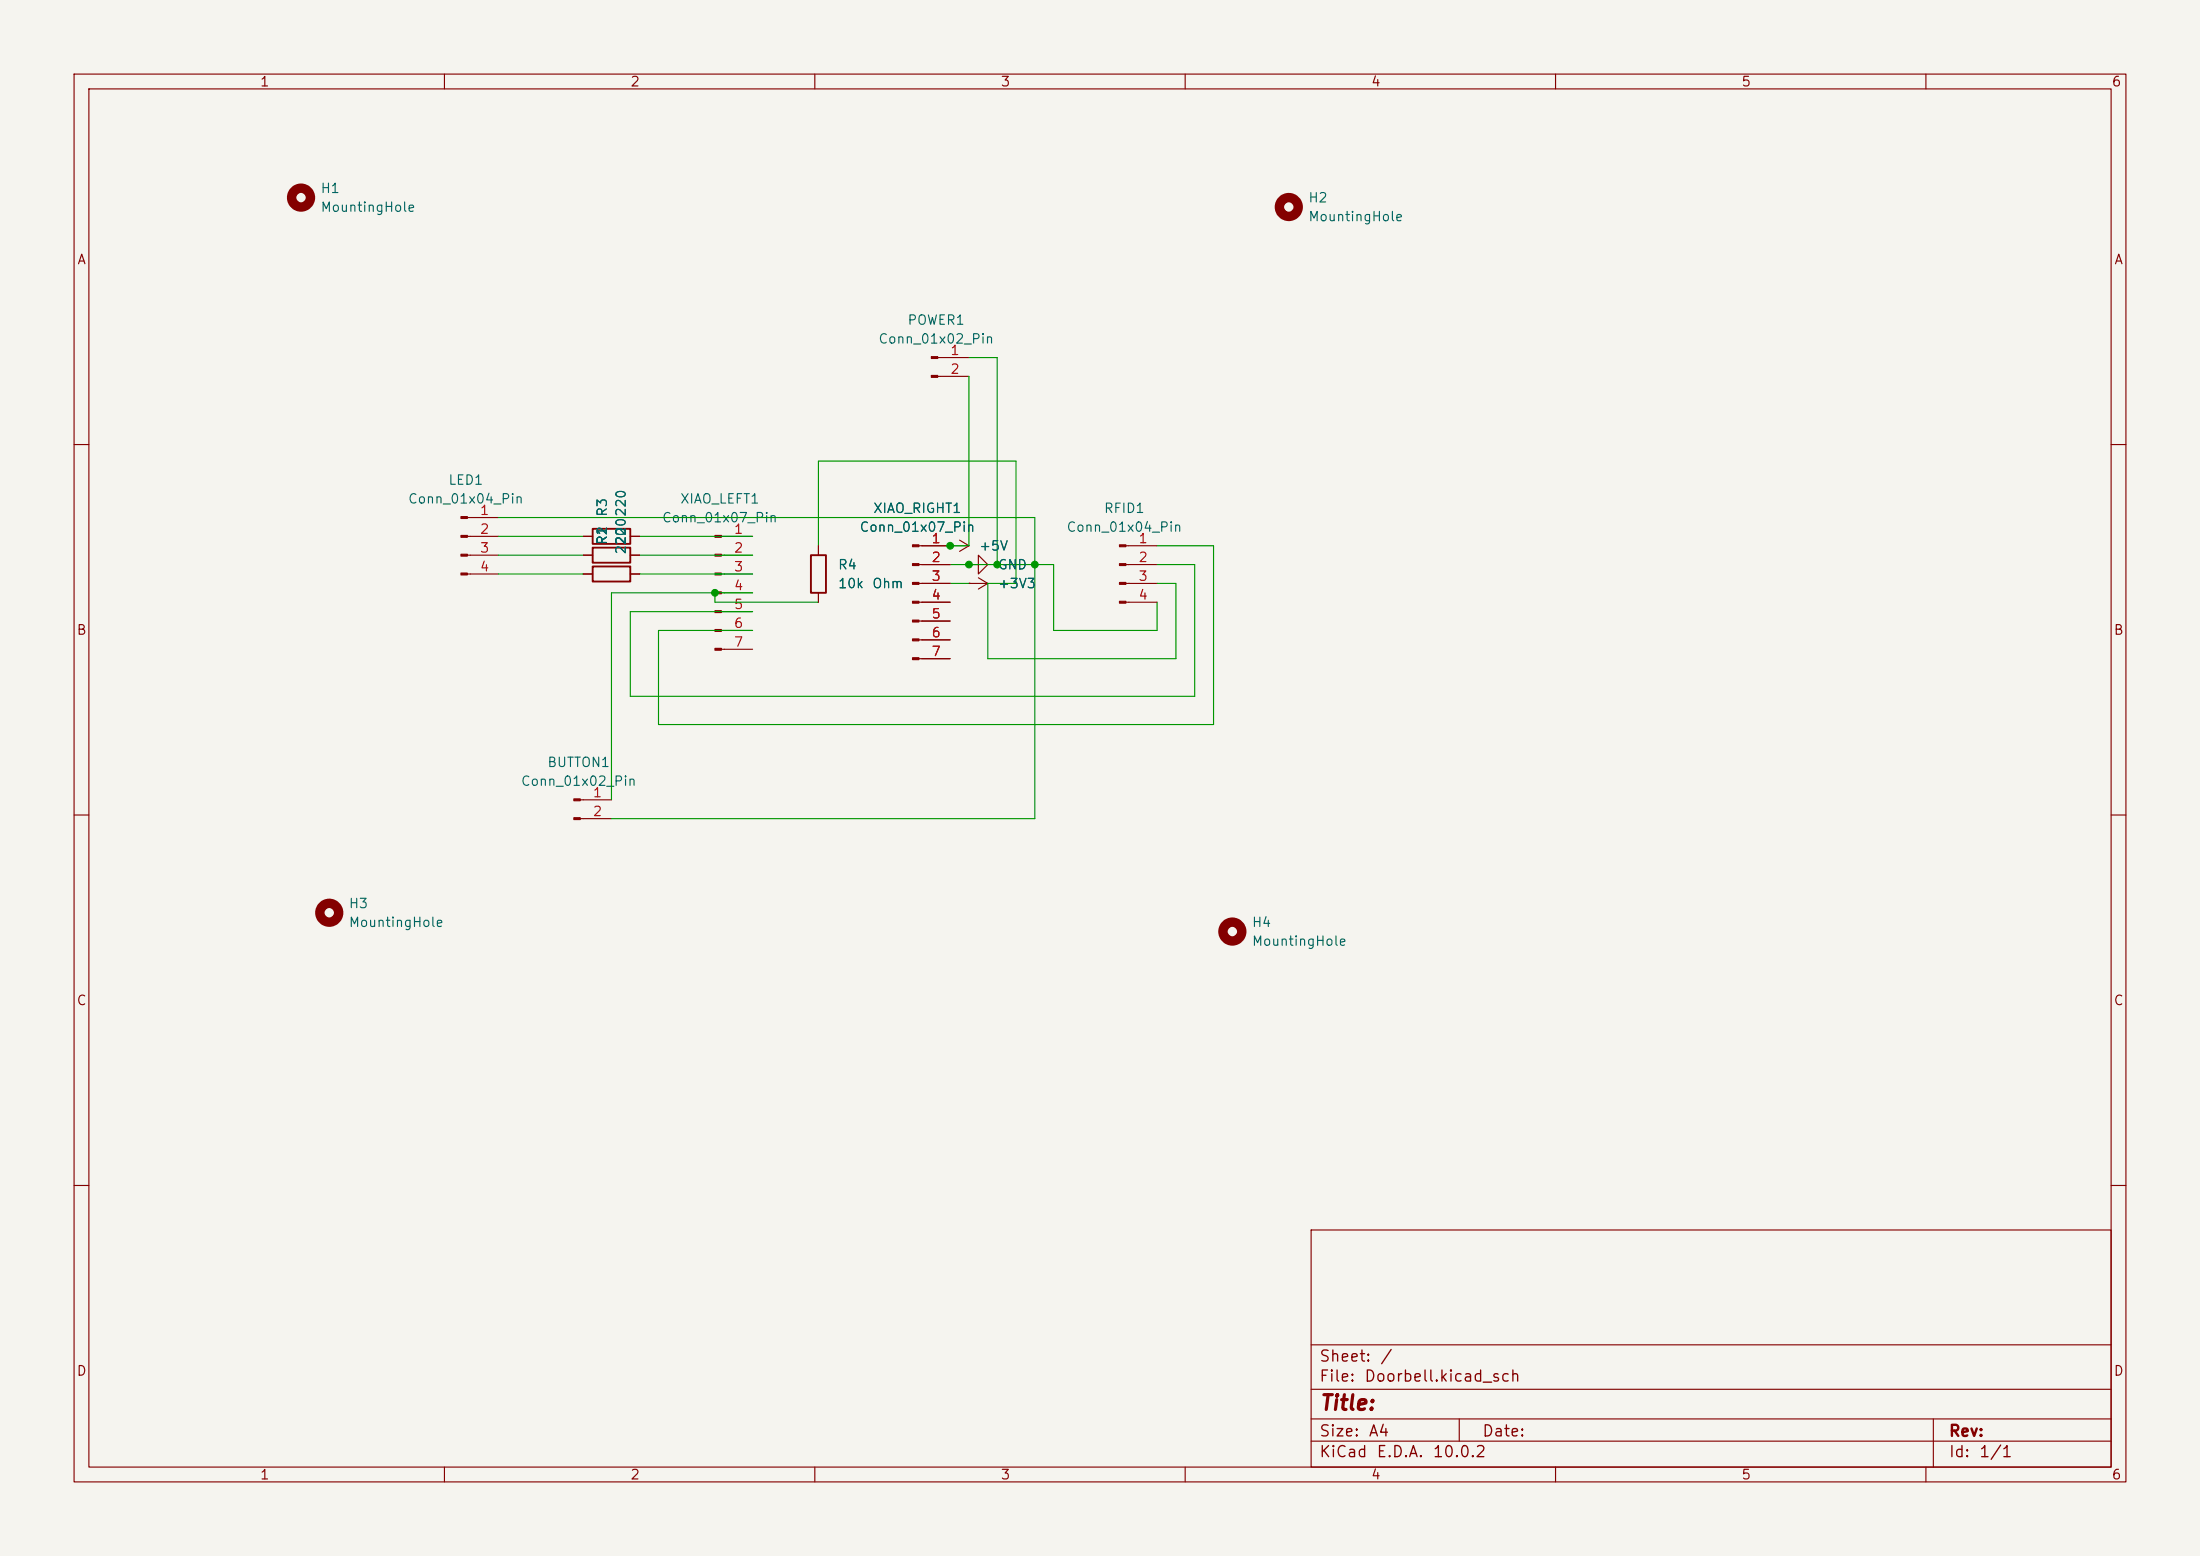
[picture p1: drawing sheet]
(kicad_sch
 (version 20260306)
 (generator "eeschema")
 (generator_version "10.0")
 (paper "A4")
 (lib_symbols
  (symbol "Connector:Conn_01x02_Pin"
   (pin_names
    (offset 1.016) (hide yes)) (exclude_from_sim no) (in_bom yes) (on_board yes)
   (in_pos_files yes)
   (duplicate_pin_numbers_are_jumpers no)
   (property "Reference" "J" (at 0 2.54 0) (show_name no) (do_not_autoplace no) (effects (font (size 1.27 1.27))))
   (property "Value" "Conn_01x02_Pin" (at 0 -5.08 0) (show_name no) (do_not_autoplace no) (effects (font (size 1.27 1.27))))
   (property "Footprint" "" (at 0 0 0) (show_name no) (do_not_autoplace no) (hide yes) (effects (font (size 1.27 1.27))))
   (property "Datasheet" "" (at 0 0 0) (show_name no) (do_not_autoplace no) (hide yes) (effects (font (size 1.27 1.27))))
   (property "Description" "Generic connector, single row, 01x02, script generated" (at 0 0 0) (show_name no) (do_not_autoplace no) (hide yes) (effects (font (size 1.27 1.27))))
   (property "ki_locked" "" (at 0 0 0) (show_name no) (do_not_autoplace no) (effects (font (size 1.27 1.27))))
   (symbol "Conn_01x02_Pin_1_1"
    (rectangle (start 0.8636 0.127) (end 0 -0.127) (stroke (width 0.1524) (type default)) (fill (type outline)))
    (rectangle (start 0.8636 -2.413) (end 0 -2.667) (stroke (width 0.1524) (type default)) (fill (type outline)))
    (polyline (pts (xy 1.27 0) (xy 0.8636 0)) (stroke (width 0.1524) (type default)) (fill (type none)))
    (polyline (pts (xy 1.27 -2.54) (xy 0.8636 -2.54)) (stroke (width 0.1524) (type default)) (fill (type none)))
    (pin passive line (at 5.08 0 180) (length 3.81) (name "Pin_1" (effects (font (size 1.27 1.27)))) (number "1" (effects (font (size 1.27 1.27)))))
    (pin passive line (at 5.08 -2.54 180) (length 3.81) (name "Pin_2" (effects (font (size 1.27 1.27)))) (number "2" (effects (font (size 1.27 1.27))))))
   (embedded_fonts no))
  (symbol "Connector:Conn_01x04_Pin"
   (pin_names
    (offset 1.016) (hide yes)) (exclude_from_sim no) (in_bom yes) (on_board yes)
   (in_pos_files yes)
   (duplicate_pin_numbers_are_jumpers no)
   (property "Reference" "J" (at 0 5.08 0) (show_name no) (do_not_autoplace no) (effects (font (size 1.27 1.27))))
   (property "Value" "Conn_01x04_Pin" (at 0 -7.62 0) (show_name no) (do_not_autoplace no) (effects (font (size 1.27 1.27))))
   (property "Footprint" "" (at 0 0 0) (show_name no) (do_not_autoplace no) (hide yes) (effects (font (size 1.27 1.27))))
   (property "Datasheet" "" (at 0 0 0) (show_name no) (do_not_autoplace no) (hide yes) (effects (font (size 1.27 1.27))))
   (property "Description" "Generic connector, single row, 01x04, script generated" (at 0 0 0) (show_name no) (do_not_autoplace no) (hide yes) (effects (font (size 1.27 1.27))))
   (property "ki_locked" "" (at 0 0 0) (show_name no) (do_not_autoplace no) (effects (font (size 1.27 1.27))))
   (symbol "Conn_01x04_Pin_1_1"
    (rectangle (start 0.8636 2.667) (end 0 2.413) (stroke (width 0.1524) (type default)) (fill (type outline)))
    (rectangle (start 0.8636 0.127) (end 0 -0.127) (stroke (width 0.1524) (type default)) (fill (type outline)))
    (rectangle (start 0.8636 -2.413) (end 0 -2.667) (stroke (width 0.1524) (type default)) (fill (type outline)))
    (rectangle (start 0.8636 -4.953) (end 0 -5.207) (stroke (width 0.1524) (type default)) (fill (type outline)))
    (polyline (pts (xy 1.27 2.54) (xy 0.8636 2.54)) (stroke (width 0.1524) (type default)) (fill (type none)))
    (polyline (pts (xy 1.27 0) (xy 0.8636 0)) (stroke (width 0.1524) (type default)) (fill (type none)))
    (polyline (pts (xy 1.27 -2.54) (xy 0.8636 -2.54)) (stroke (width 0.1524) (type default)) (fill (type none)))
    (polyline (pts (xy 1.27 -5.08) (xy 0.8636 -5.08)) (stroke (width 0.1524) (type default)) (fill (type none)))
    (pin passive line (at 5.08 2.54 180) (length 3.81) (name "Pin_1" (effects (font (size 1.27 1.27)))) (number "1" (effects (font (size 1.27 1.27)))))
    (pin passive line (at 5.08 0 180) (length 3.81) (name "Pin_2" (effects (font (size 1.27 1.27)))) (number "2" (effects (font (size 1.27 1.27)))))
    (pin passive line (at 5.08 -2.54 180) (length 3.81) (name "Pin_3" (effects (font (size 1.27 1.27)))) (number "3" (effects (font (size 1.27 1.27)))))
    (pin passive line (at 5.08 -5.08 180) (length 3.81) (name "Pin_4" (effects (font (size 1.27 1.27)))) (number "4" (effects (font (size 1.27 1.27))))))
   (embedded_fonts no))
  (symbol "Connector:Conn_01x07_Pin"
   (pin_names
    (offset 1.016) (hide yes)) (exclude_from_sim no) (in_bom yes) (on_board yes)
   (in_pos_files yes)
   (duplicate_pin_numbers_are_jumpers no)
   (property "Reference" "J" (at 0 10.16 0) (show_name no) (do_not_autoplace no) (effects (font (size 1.27 1.27))))
   (property "Value" "Conn_01x07_Pin" (at 0 -10.16 0) (show_name no) (do_not_autoplace no) (effects (font (size 1.27 1.27))))
   (property "Footprint" "" (at 0 0 0) (show_name no) (do_not_autoplace no) (hide yes) (effects (font (size 1.27 1.27))))
   (property "Datasheet" "" (at 0 0 0) (show_name no) (do_not_autoplace no) (hide yes) (effects (font (size 1.27 1.27))))
   (property "Description" "Generic connector, single row, 01x07, script generated" (at 0 0 0) (show_name no) (do_not_autoplace no) (hide yes) (effects (font (size 1.27 1.27))))
   (property "ki_locked" "" (at 0 0 0) (show_name no) (do_not_autoplace no) (effects (font (size 1.27 1.27))))
   (symbol "Conn_01x07_Pin_1_1"
    (rectangle (start 0.8636 7.747) (end 0 7.493) (stroke (width 0.1524) (type default)) (fill (type outline)))
    (rectangle (start 0.8636 5.207) (end 0 4.953) (stroke (width 0.1524) (type default)) (fill (type outline)))
    (rectangle (start 0.8636 2.667) (end 0 2.413) (stroke (width 0.1524) (type default)) (fill (type outline)))
    (rectangle (start 0.8636 0.127) (end 0 -0.127) (stroke (width 0.1524) (type default)) (fill (type outline)))
    (rectangle (start 0.8636 -2.413) (end 0 -2.667) (stroke (width 0.1524) (type default)) (fill (type outline)))
    (rectangle (start 0.8636 -4.953) (end 0 -5.207) (stroke (width 0.1524) (type default)) (fill (type outline)))
    (rectangle (start 0.8636 -7.493) (end 0 -7.747) (stroke (width 0.1524) (type default)) (fill (type outline)))
    (polyline (pts (xy 1.27 7.62) (xy 0.8636 7.62)) (stroke (width 0.1524) (type default)) (fill (type none)))
    (polyline (pts (xy 1.27 5.08) (xy 0.8636 5.08)) (stroke (width 0.1524) (type default)) (fill (type none)))
    (polyline (pts (xy 1.27 2.54) (xy 0.8636 2.54)) (stroke (width 0.1524) (type default)) (fill (type none)))
    (polyline (pts (xy 1.27 0) (xy 0.8636 0)) (stroke (width 0.1524) (type default)) (fill (type none)))
    (polyline (pts (xy 1.27 -2.54) (xy 0.8636 -2.54)) (stroke (width 0.1524) (type default)) (fill (type none)))
    (polyline (pts (xy 1.27 -5.08) (xy 0.8636 -5.08)) (stroke (width 0.1524) (type default)) (fill (type none)))
    (polyline (pts (xy 1.27 -7.62) (xy 0.8636 -7.62)) (stroke (width 0.1524) (type default)) (fill (type none)))
    (pin passive line (at 5.08 7.62 180) (length 3.81) (name "Pin_1" (effects (font (size 1.27 1.27)))) (number "1" (effects (font (size 1.27 1.27)))))
    (pin passive line (at 5.08 5.08 180) (length 3.81) (name "Pin_2" (effects (font (size 1.27 1.27)))) (number "2" (effects (font (size 1.27 1.27)))))
    (pin passive line (at 5.08 2.54 180) (length 3.81) (name "Pin_3" (effects (font (size 1.27 1.27)))) (number "3" (effects (font (size 1.27 1.27)))))
    (pin passive line (at 5.08 0 180) (length 3.81) (name "Pin_4" (effects (font (size 1.27 1.27)))) (number "4" (effects (font (size 1.27 1.27)))))
    (pin passive line (at 5.08 -2.54 180) (length 3.81) (name "Pin_5" (effects (font (size 1.27 1.27)))) (number "5" (effects (font (size 1.27 1.27)))))
    (pin passive line (at 5.08 -5.08 180) (length 3.81) (name "Pin_6" (effects (font (size 1.27 1.27)))) (number "6" (effects (font (size 1.27 1.27)))))
    (pin passive line (at 5.08 -7.62 180) (length 3.81) (name "Pin_7" (effects (font (size 1.27 1.27)))) (number "7" (effects (font (size 1.27 1.27))))))
   (embedded_fonts no))
  (symbol "Device:R"
   (pin_numbers (hide yes))
   (pin_names
    (offset 0)) (exclude_from_sim no) (in_bom yes) (on_board yes)
   (in_pos_files yes)
   (duplicate_pin_numbers_are_jumpers no)
   (property "Reference" "R" (at 2.032 0 90) (show_name no) (do_not_autoplace no) (effects (font (size 1.27 1.27))))
   (property "Value" "R" (at 0 0 90) (show_name no) (do_not_autoplace no) (effects (font (size 1.27 1.27))))
   (property "Footprint" "" (at -1.778 0 90) (show_name no) (do_not_autoplace no) (hide yes) (effects (font (size 1.27 1.27))))
   (property "Datasheet" "" (at 0 0 0) (show_name no) (do_not_autoplace no) (hide yes) (effects (font (size 1.27 1.27))))
   (property "Description" "Resistor" (at 0 0 0) (show_name no) (do_not_autoplace no) (hide yes) (effects (font (size 1.27 1.27))))
   (symbol "R_0_1"
    (rectangle (start -1.016 -2.54) (end 1.016 2.54) (stroke (width 0.254) (type default)) (fill (type none))))
   (symbol "R_1_1"
    (pin passive line (at 0 3.81 270) (length 1.27) (name "" (effects (font (size 1.27 1.27)))) (number "1" (effects (font (size 1.27 1.27)))))
    (pin passive line (at 0 -3.81 90) (length 1.27) (name "" (effects (font (size 1.27 1.27)))) (number "2" (effects (font (size 1.27 1.27))))))
   (embedded_fonts no))
  (symbol "Mechanical:MountingHole"
   (pin_names
    (offset 1.016)) (exclude_from_sim no) (in_bom no) (on_board yes)
   (in_pos_files yes)
   (duplicate_pin_numbers_are_jumpers no)
   (property "Reference" "H" (at 0 5.08 0) (show_name no) (do_not_autoplace no) (effects (font (size 1.27 1.27))))
   (property "Value" "MountingHole" (at 0 3.175 0) (show_name no) (do_not_autoplace no) (effects (font (size 1.27 1.27))))
   (property "Footprint" "" (at 0 0 0) (show_name no) (do_not_autoplace no) (hide yes) (effects (font (size 1.27 1.27))))
   (property "Datasheet" "" (at 0 0 0) (show_name no) (do_not_autoplace no) (hide yes) (effects (font (size 1.27 1.27))))
   (property "Description" "Mounting Hole without connection" (at 0 0 0) (show_name no) (do_not_autoplace no) (hide yes) (effects (font (size 1.27 1.27))))
   (symbol "MountingHole_0_1"
    (circle (center 0 0) (radius 1.27) (stroke (width 1.27) (type default)) (fill (type none))))
   (embedded_fonts no))
  (symbol "power:+3V3"
   (power global)
   (pin_numbers (hide yes))
   (pin_names
    (offset 0) (hide yes)) (exclude_from_sim no) (in_bom yes) (on_board yes)
   (in_pos_files yes)
   (duplicate_pin_numbers_are_jumpers no)
   (property "Reference" "#PWR" (at 0 -3.81 0) (show_name no) (do_not_autoplace no) (hide yes) (effects (font (size 1.27 1.27))))
   (property "Value" "+3V3" (at 0 3.556 0) (show_name no) (do_not_autoplace no) (effects (font (size 1.27 1.27))))
   (property "Footprint" "" (at 0 0 0) (show_name no) (do_not_autoplace no) (hide yes) (effects (font (size 1.27 1.27))))
   (property "Datasheet" "" (at 0 0 0) (show_name no) (do_not_autoplace no) (hide yes) (effects (font (size 1.27 1.27))))
   (property "Description" "Power symbol creates a global label with name \"+3V3\"" (at 0 0 0) (show_name no) (do_not_autoplace no) (hide yes) (effects (font (size 1.27 1.27))))
   (symbol "+3V3_0_1"
    (polyline (pts (xy -0.762 1.27) (xy 0 2.54)) (stroke (width 0) (type default)) (fill (type none)))
    (polyline (pts (xy 0 2.54) (xy 0.762 1.27)) (stroke (width 0) (type default)) (fill (type none)))
    (polyline (pts (xy 0 0) (xy 0 2.54)) (stroke (width 0) (type default)) (fill (type none))))
   (symbol "+3V3_1_1"
    (pin power_in line (at 0 0 90) (length 0) (name "" (effects (font (size 1.27 1.27)))) (number "1" (effects (font (size 1.27 1.27))))))
   (embedded_fonts no))
  (symbol "power:+5V"
   (power global)
   (pin_numbers (hide yes))
   (pin_names
    (offset 0) (hide yes)) (exclude_from_sim no) (in_bom yes) (on_board yes)
   (in_pos_files yes)
   (duplicate_pin_numbers_are_jumpers no)
   (property "Reference" "#PWR" (at 0 -3.81 0) (show_name no) (do_not_autoplace no) (hide yes) (effects (font (size 1.27 1.27))))
   (property "Value" "+5V" (at 0 3.556 0) (show_name no) (do_not_autoplace no) (effects (font (size 1.27 1.27))))
   (property "Footprint" "" (at 0 0 0) (show_name no) (do_not_autoplace no) (hide yes) (effects (font (size 1.27 1.27))))
   (property "Datasheet" "" (at 0 0 0) (show_name no) (do_not_autoplace no) (hide yes) (effects (font (size 1.27 1.27))))
   (property "Description" "Power symbol creates a global label with name \"+5V\"" (at 0 0 0) (show_name no) (do_not_autoplace no) (hide yes) (effects (font (size 1.27 1.27))))
   (symbol "+5V_0_1"
    (polyline (pts (xy -0.762 1.27) (xy 0 2.54)) (stroke (width 0) (type default)) (fill (type none)))
    (polyline (pts (xy 0 2.54) (xy 0.762 1.27)) (stroke (width 0) (type default)) (fill (type none)))
    (polyline (pts (xy 0 0) (xy 0 2.54)) (stroke (width 0) (type default)) (fill (type none))))
   (symbol "+5V_1_1"
    (pin power_in line (at 0 0 90) (length 0) (name "" (effects (font (size 1.27 1.27)))) (number "1" (effects (font (size 1.27 1.27))))))
   (embedded_fonts no))
  (symbol "power:GND"
   (power global)
   (pin_numbers (hide yes))
   (pin_names
    (offset 0) (hide yes)) (exclude_from_sim no) (in_bom yes) (on_board yes)
   (in_pos_files yes)
   (duplicate_pin_numbers_are_jumpers no)
   (property "Reference" "#PWR" (at 0 -6.35 0) (show_name no) (do_not_autoplace no) (hide yes) (effects (font (size 1.27 1.27))))
   (property "Value" "GND" (at 0 -3.81 0) (show_name no) (do_not_autoplace no) (effects (font (size 1.27 1.27))))
   (property "Footprint" "" (at 0 0 0) (show_name no) (do_not_autoplace no) (hide yes) (effects (font (size 1.27 1.27))))
   (property "Datasheet" "" (at 0 0 0) (show_name no) (do_not_autoplace no) (hide yes) (effects (font (size 1.27 1.27))))
   (property "Description" "Power symbol creates a global label with name \"GND\" , ground" (at 0 0 0) (show_name no) (do_not_autoplace no) (hide yes) (effects (font (size 1.27 1.27))))
   (symbol "GND_0_1"
    (polyline (pts (xy 0 0) (xy 0 -1.27) (xy 1.27 -1.27) (xy 0 -2.54) (xy -1.27 -1.27) (xy 0 -1.27)) (stroke (width 0) (type default)) (fill (type none))))
   (symbol "GND_1_1"
    (pin power_in line (at 0 0 270) (length 0) (name "" (effects (font (size 1.27 1.27)))) (number "1" (effects (font (size 1.27 1.27))))))
   (embedded_fonts no)))
 (junction
  (at 139.7 76.2)
  (diameter 0)
  (color 0 0 0 0))
 (junction
  (at 134.62 76.2)
  (diameter 0)
  (color 0 0 0 0))
 (junction
  (at 96.52 80.01)
  (diameter 0)
  (color 0 0 0 0))
 (junction
  (at 130.81 76.2)
  (diameter 0)
  (color 0 0 0 0))
 (junction
  (at 128.27 73.66)
  (diameter 0)
  (color 0 0 0 0))
 (wire
  (pts (xy 110.49 81.28) (xy 96.52 81.28))
  (stroke (width 0) (type default)))
 (wire
  (pts (xy 82.55 80.01) (xy 82.55 107.95))
  (stroke (width 0) (type default)))
 (wire
  (pts (xy 85.09 93.98) (xy 85.09 82.55))
  (stroke (width 0) (type default)))
 (wire
  (pts (xy 130.81 50.8) (xy 130.81 73.66))
  (stroke (width 0) (type default)))
 (wire
  (pts (xy 163.83 73.66) (xy 156.21 73.66))
  (stroke (width 0) (type default)))
 (wire
  (pts (xy 130.81 48.26) (xy 134.62 48.26))
  (stroke (width 0) (type default)))
 (wire
  (pts (xy 67.31 77.47) (xy 78.74 77.47))
  (stroke (width 0) (type default)))
 (wire
  (pts (xy 161.29 76.2) (xy 156.21 76.2))
  (stroke (width 0) (type default)))
 (wire
  (pts (xy 133.35 78.74) (xy 133.35 88.9))
  (stroke (width 0) (type default)))
 (wire
  (pts (xy 101.6 80.01) (xy 96.52 80.01))
  (stroke (width 0) (type default)))
 (wire
  (pts (xy 96.52 80.01) (xy 82.55 80.01))
  (stroke (width 0) (type default)))
 (wire
  (pts (xy 85.09 82.55) (xy 101.6 82.55))
  (stroke (width 0) (type default)))
 (wire
  (pts (xy 86.36 77.47) (xy 101.6 77.47))
  (stroke (width 0) (type default)))
 (wire
  (pts (xy 156.21 85.09) (xy 142.24 85.09))
  (stroke (width 0) (type default)))
 (wire
  (pts (xy 130.81 73.66) (xy 128.27 73.66))
  (stroke (width 0) (type default)))
 (wire
  (pts (xy 161.29 93.98) (xy 161.29 76.2))
  (stroke (width 0) (type default)))
 (wire
  (pts (xy 142.24 85.09) (xy 142.24 76.2))
  (stroke (width 0) (type default)))
 (wire
  (pts (xy 86.36 72.39) (xy 101.6 72.39))
  (stroke (width 0) (type default)))
 (wire
  (pts (xy 137.16 78.74) (xy 133.35 78.74))
  (stroke (width 0) (type default)))
 (wire
  (pts (xy 134.62 48.26) (xy 134.62 76.2))
  (stroke (width 0) (type default)))
 (wire
  (pts (xy 88.9 97.79) (xy 88.9 85.09))
  (stroke (width 0) (type default)))
 (wire
  (pts (xy 158.75 88.9) (xy 158.75 78.74))
  (stroke (width 0) (type default)))
 (wire
  (pts (xy 139.7 76.2) (xy 139.7 110.49))
  (stroke (width 0) (type default)))
 (wire
  (pts (xy 158.75 78.74) (xy 156.21 78.74))
  (stroke (width 0) (type default)))
 (wire
  (pts (xy 82.55 110.49) (xy 139.7 110.49))
  (stroke (width 0) (type default)))
 (wire
  (pts (xy 110.49 73.66) (xy 110.49 62.23))
  (stroke (width 0) (type default)))
 (wire
  (pts (xy 85.09 93.98) (xy 161.29 93.98))
  (stroke (width 0) (type default)))
 (wire
  (pts (xy 67.31 69.85) (xy 139.7 69.85))
  (stroke (width 0) (type default)))
 (wire
  (pts (xy 86.36 74.93) (xy 101.6 74.93))
  (stroke (width 0) (type default)))
 (wire
  (pts (xy 134.62 76.2) (xy 139.7 76.2))
  (stroke (width 0) (type default)))
 (wire
  (pts (xy 67.31 72.39) (xy 78.74 72.39))
  (stroke (width 0) (type default)))
 (wire
  (pts (xy 110.49 62.23) (xy 137.16 62.23))
  (stroke (width 0) (type default)))
 (wire
  (pts (xy 139.7 76.2) (xy 142.24 76.2))
  (stroke (width 0) (type default)))
 (wire
  (pts (xy 67.31 74.93) (xy 78.74 74.93))
  (stroke (width 0) (type default)))
 (wire
  (pts (xy 88.9 97.79) (xy 163.83 97.79))
  (stroke (width 0) (type default)))
 (wire
  (pts (xy 128.27 78.74) (xy 130.81 78.74))
  (stroke (width 0) (type default)))
 (wire
  (pts (xy 163.83 97.79) (xy 163.83 73.66))
  (stroke (width 0) (type default)))
 (wire
  (pts (xy 88.9 85.09) (xy 101.6 85.09))
  (stroke (width 0) (type default)))
 (wire
  (pts (xy 139.7 69.85) (xy 139.7 76.2))
  (stroke (width 0) (type default)))
 (wire
  (pts (xy 130.81 76.2) (xy 134.62 76.2))
  (stroke (width 0) (type default)))
 (wire
  (pts (xy 96.52 81.28) (xy 96.52 80.01))
  (stroke (width 0) (type default)))
 (wire
  (pts (xy 137.16 62.23) (xy 137.16 78.74))
  (stroke (width 0) (type default)))
 (wire
  (pts (xy 156.21 81.28) (xy 156.21 85.09))
  (stroke (width 0) (type default)))
 (wire
  (pts (xy 133.35 88.9) (xy 158.75 88.9))
  (stroke (width 0) (type default)))
 (wire
  (pts (xy 128.27 76.2) (xy 130.81 76.2))
  (stroke (width 0) (type default)))
 (symbol
  (lib_id "Device:R")
  (at 82.55 72.39 90)
  (unit 1)
  (body_style 1)
  (exclude_from_sim no)
  (in_bom yes)
  (on_board yes)
  (in_pos_files yes)
  (dnp no)
  (fields_autoplaced yes)
  (property "Reference" "R3" (at 81.2799 69.85 0) (show_name no) (do_not_autoplace no) (effects (font (size 1.27 1.27)) (justify left)))
  (property "Value" "220" (at 83.8199 69.85 0) (show_name no) (do_not_autoplace no) (effects (font (size 1.27 1.27)) (justify left)))
  (property "Footprint" "Resistor_THT:R_Axial_DIN0207_L6.3mm_D2.5mm_P10.16mm_Horizontal" (at 82.55 74.168 90) (hide yes) (show_name no) (do_not_autoplace no) (effects (font (size 1.27 1.27))))
  (property "Datasheet" "" (at 82.55 72.39 0) (hide yes) (show_name no) (do_not_autoplace no) (effects (font (size 1.27 1.27))))
  (property "Description" "Resistor" (at 82.55 72.39 0) (hide yes) (show_name no) (do_not_autoplace no) (effects (font (size 1.27 1.27))))
  (pin "2")
  (pin "1"))
 (symbol
  (lib_id "Device:R")
  (at 110.49 77.47 0)
  (unit 1)
  (body_style 1)
  (exclude_from_sim no)
  (in_bom yes)
  (on_board yes)
  (in_pos_files yes)
  (dnp no)
  (fields_autoplaced yes)
  (property "Reference" "R4" (at 113.03 76.1999 0) (show_name no) (do_not_autoplace no) (effects (font (size 1.27 1.27)) (justify left)))
  (property "Value" "10k Ohm" (at 113.03 78.7399 0) (show_name no) (do_not_autoplace no) (effects (font (size 1.27 1.27)) (justify left)))
  (property "Footprint" "Resistor_THT:R_Axial_DIN0207_L6.3mm_D2.5mm_P10.16mm_Horizontal" (at 108.712 77.47 90) (hide yes) (show_name no) (do_not_autoplace no) (effects (font (size 1.27 1.27))))
  (property "Datasheet" "" (at 110.49 77.47 0) (hide yes) (show_name no) (do_not_autoplace no) (effects (font (size 1.27 1.27))))
  (property "Description" "Resistor" (at 110.49 77.47 0) (hide yes) (show_name no) (do_not_autoplace no) (effects (font (size 1.27 1.27))))
  (pin "2")
  (pin "1"))
 (symbol
  (lib_id "Mechanical:MountingHole")
  (at 44.45 123.19 0)
  (unit 1)
  (body_style 1)
  (exclude_from_sim no)
  (in_bom no)
  (on_board yes)
  (in_pos_files yes)
  (dnp no)
  (fields_autoplaced yes)
  (property "Reference" "H3" (at 46.99 121.9199 0) (show_name no) (do_not_autoplace no) (effects (font (size 1.27 1.27)) (justify left)))
  (property "Value" "MountingHole" (at 46.99 124.4599 0) (show_name no) (do_not_autoplace no) (effects (font (size 1.27 1.27)) (justify left)))
  (property "Footprint" "MountingHole:MountingHole_3.2mm_M3_Pad" (at 44.45 123.19 0) (hide yes) (show_name no) (do_not_autoplace no) (effects (font (size 1.27 1.27))))
  (property "Datasheet" "" (at 44.45 123.19 0) (hide yes) (show_name no) (do_not_autoplace no) (effects (font (size 1.27 1.27))))
  (property "Description" "Mounting Hole without connection" (at 44.45 123.19 0) (hide yes) (show_name no) (do_not_autoplace no) (effects (font (size 1.27 1.27)))))
 (symbol
  (lib_id "Device:R")
  (at 82.55 74.93 90)
  (unit 1)
  (body_style 1)
  (exclude_from_sim no)
  (in_bom yes)
  (on_board yes)
  (in_pos_files yes)
  (dnp no)
  (property "Reference" "R2" (at 81.2799 73.66 0) (show_name no) (do_not_autoplace no) (effects (font (size 1.27 1.27)) (justify left)))
  (property "Value" "220" (at 83.8199 73.66 0) (show_name no) (do_not_autoplace no) (effects (font (size 1.27 1.27)) (justify left)))
  (property "Footprint" "Resistor_THT:R_Axial_DIN0207_L6.3mm_D2.5mm_P10.16mm_Horizontal" (at 82.55 76.708 90) (hide yes) (show_name no) (do_not_autoplace no) (effects (font (size 1.27 1.27))))
  (property "Datasheet" "" (at 82.55 74.93 0) (hide yes) (show_name no) (do_not_autoplace no) (effects (font (size 1.27 1.27))))
  (property "Description" "Resistor" (at 82.55 74.93 0) (hide yes) (show_name no) (do_not_autoplace no) (effects (font (size 1.27 1.27))))
  (pin "2")
  (pin "1"))
 (symbol
  (lib_id "power:+3V3")
  (at 130.81 78.74 270)
  (unit 1)
  (body_style 1)
  (exclude_from_sim no)
  (in_bom yes)
  (on_board yes)
  (in_pos_files yes)
  (dnp no)
  (fields_autoplaced yes)
  (property "Reference" "#PWR03" (at 127 78.74 0) (hide yes) (show_name no) (do_not_autoplace no) (effects (font (size 1.27 1.27))))
  (property "Value" "+3V3" (at 134.62 78.7399 90) (show_name no) (do_not_autoplace no) (effects (font (size 1.27 1.27)) (justify left)))
  (property "Footprint" "" (at 130.81 78.74 0) (hide yes) (show_name no) (do_not_autoplace no) (effects (font (size 1.27 1.27))))
  (property "Datasheet" "" (at 130.81 78.74 0) (hide yes) (show_name no) (do_not_autoplace no) (effects (font (size 1.27 1.27))))
  (property "Description" "Power symbol creates a global label with name \"+3V3\"" (at 130.81 78.74 0) (hide yes) (show_name no) (do_not_autoplace no) (effects (font (size 1.27 1.27))))
  (pin "1"))
 (symbol
  (lib_id "Connector:Conn_01x04_Pin")
  (at 62.23 72.39 0)
  (unit 1)
  (body_style 1)
  (exclude_from_sim no)
  (in_bom yes)
  (on_board yes)
  (in_pos_files yes)
  (dnp no)
  (fields_autoplaced yes)
  (property "Reference" "LED1" (at 62.865 64.77 0) (show_name no) (do_not_autoplace no) (effects (font (size 1.27 1.27))))
  (property "Value" "Conn_01x04_Pin" (at 62.865 67.31 0) (show_name no) (do_not_autoplace no) (effects (font (size 1.27 1.27))))
  (property "Footprint" "Connector_PinHeader_2.54mm:PinHeader_1x04_P2.54mm_Vertical" (at 62.23 72.39 0) (hide yes) (show_name no) (do_not_autoplace no) (effects (font (size 1.27 1.27))))
  (property "Datasheet" "" (at 62.23 72.39 0) (hide yes) (show_name no) (do_not_autoplace no) (effects (font (size 1.27 1.27))))
  (property "Description" "Generic connector, single row, 01x04, script generated" (at 62.23 72.39 0) (hide yes) (show_name no) (do_not_autoplace no) (effects (font (size 1.27 1.27))))
  (pin "4")
  (pin "3")
  (pin "2")
  (pin "1"))
 (symbol
  (lib_id "power:+5V")
  (at 128.27 73.66 270)
  (unit 1)
  (body_style 1)
  (exclude_from_sim no)
  (in_bom yes)
  (on_board yes)
  (in_pos_files yes)
  (dnp no)
  (fields_autoplaced yes)
  (property "Reference" "#PWR02" (at 124.46 73.66 0) (hide yes) (show_name no) (do_not_autoplace no) (effects (font (size 1.27 1.27))))
  (property "Value" "+5V" (at 132.08 73.6599 90) (show_name no) (do_not_autoplace no) (effects (font (size 1.27 1.27)) (justify left)))
  (property "Footprint" "" (at 128.27 73.66 0) (hide yes) (show_name no) (do_not_autoplace no) (effects (font (size 1.27 1.27))))
  (property "Datasheet" "" (at 128.27 73.66 0) (hide yes) (show_name no) (do_not_autoplace no) (effects (font (size 1.27 1.27))))
  (property "Description" "Power symbol creates a global label with name \"+5V\"" (at 128.27 73.66 0) (hide yes) (show_name no) (do_not_autoplace no) (effects (font (size 1.27 1.27))))
  (pin "1"))
 (symbol
  (lib_id "Connector:Conn_01x02_Pin")
  (at 125.73 48.26 0)
  (unit 1)
  (body_style 1)
  (exclude_from_sim no)
  (in_bom yes)
  (on_board yes)
  (in_pos_files yes)
  (dnp no)
  (fields_autoplaced yes)
  (property "Reference" "POWER1" (at 126.365 43.18 0) (show_name no) (do_not_autoplace no) (effects (font (size 1.27 1.27))))
  (property "Value" "Conn_01x02_Pin" (at 126.365 45.72 0) (show_name no) (do_not_autoplace no) (effects (font (size 1.27 1.27))))
  (property "Footprint" "Connector_PinHeader_2.54mm:PinHeader_1x02_P2.54mm_Vertical" (at 125.73 48.26 0) (hide yes) (show_name no) (do_not_autoplace no) (effects (font (size 1.27 1.27))))
  (property "Datasheet" "" (at 125.73 48.26 0) (hide yes) (show_name no) (do_not_autoplace no) (effects (font (size 1.27 1.27))))
  (property "Description" "Generic connector, single row, 01x02, script generated" (at 125.73 48.26 0) (hide yes) (show_name no) (do_not_autoplace no) (effects (font (size 1.27 1.27))))
  (pin "1")
  (pin "2"))
 (symbol
  (lib_id "Connector:Conn_01x07_Pin")
  (at 123.19 81.28 0)
  (unit 1)
  (body_style 1)
  (exclude_from_sim no)
  (in_bom yes)
  (on_board yes)
  (in_pos_files yes)
  (dnp no)
  (fields_autoplaced yes)
  (property "Reference" "XIAO_RIGHT1" (at 123.825 68.58 0) (show_name no) (do_not_autoplace no) (effects (font (size 1.27 1.27))))
  (property "Value" "Conn_01x07_Pin" (at 123.825 71.12 0) (show_name no) (do_not_autoplace no) (effects (font (size 1.27 1.27))))
  (property "Footprint" "Connector_PinHeader_2.54mm:PinHeader_1x07_P2.54mm_Vertical" (at 123.19 81.28 0) (hide yes) (show_name no) (do_not_autoplace no) (effects (font (size 1.27 1.27))))
  (property "Datasheet" "" (at 123.19 81.28 0) (hide yes) (show_name no) (do_not_autoplace no) (effects (font (size 1.27 1.27))))
  (property "Description" "Generic connector, single row, 01x07, script generated" (at 123.19 81.28 0) (hide yes) (show_name no) (do_not_autoplace no) (effects (font (size 1.27 1.27))))
  (pin "5")
  (pin "6")
  (pin "1")
  (pin "2")
  (pin "3")
  (pin "7")
  (pin "4"))
 (symbol
  (lib_id "Mechanical:MountingHole")
  (at 40.64 26.67 0)
  (unit 1)
  (body_style 1)
  (exclude_from_sim no)
  (in_bom no)
  (on_board yes)
  (in_pos_files yes)
  (dnp no)
  (fields_autoplaced yes)
  (property "Reference" "H1" (at 43.18 25.3999 0) (show_name no) (do_not_autoplace no) (effects (font (size 1.27 1.27)) (justify left)))
  (property "Value" "MountingHole" (at 43.18 27.9399 0) (show_name no) (do_not_autoplace no) (effects (font (size 1.27 1.27)) (justify left)))
  (property "Footprint" "MountingHole:MountingHole_3.2mm_M3_Pad" (at 40.64 26.67 0) (hide yes) (show_name no) (do_not_autoplace no) (effects (font (size 1.27 1.27))))
  (property "Datasheet" "" (at 40.64 26.67 0) (hide yes) (show_name no) (do_not_autoplace no) (effects (font (size 1.27 1.27))))
  (property "Description" "Mounting Hole without connection" (at 40.64 26.67 0) (hide yes) (show_name no) (do_not_autoplace no) (effects (font (size 1.27 1.27)))))
 (symbol
  (lib_id "Mechanical:MountingHole")
  (at 173.99 27.94 0)
  (unit 1)
  (body_style 1)
  (exclude_from_sim no)
  (in_bom no)
  (on_board yes)
  (in_pos_files yes)
  (dnp no)
  (fields_autoplaced yes)
  (property "Reference" "H2" (at 176.53 26.6699 0) (show_name no) (do_not_autoplace no) (effects (font (size 1.27 1.27)) (justify left)))
  (property "Value" "MountingHole" (at 176.53 29.2099 0) (show_name no) (do_not_autoplace no) (effects (font (size 1.27 1.27)) (justify left)))
  (property "Footprint" "MountingHole:MountingHole_3.2mm_M3_Pad" (at 173.99 27.94 0) (hide yes) (show_name no) (do_not_autoplace no) (effects (font (size 1.27 1.27))))
  (property "Datasheet" "" (at 173.99 27.94 0) (hide yes) (show_name no) (do_not_autoplace no) (effects (font (size 1.27 1.27))))
  (property "Description" "Mounting Hole without connection" (at 173.99 27.94 0) (hide yes) (show_name no) (do_not_autoplace no) (effects (font (size 1.27 1.27)))))
 (symbol
  (lib_id "Connector:Conn_01x02_Pin")
  (at 77.47 107.95 0)
  (unit 1)
  (body_style 1)
  (exclude_from_sim no)
  (in_bom yes)
  (on_board yes)
  (in_pos_files yes)
  (dnp no)
  (fields_autoplaced yes)
  (property "Reference" "BUTTON1" (at 78.105 102.87 0) (show_name no) (do_not_autoplace no) (effects (font (size 1.27 1.27))))
  (property "Value" "Conn_01x02_Pin" (at 78.105 105.41 0) (show_name no) (do_not_autoplace no) (effects (font (size 1.27 1.27))))
  (property "Footprint" "Connector_PinHeader_2.54mm:PinHeader_1x02_P2.54mm_Vertical" (at 77.47 107.95 0) (hide yes) (show_name no) (do_not_autoplace no) (effects (font (size 1.27 1.27))))
  (property "Datasheet" "" (at 77.47 107.95 0) (hide yes) (show_name no) (do_not_autoplace no) (effects (font (size 1.27 1.27))))
  (property "Description" "Generic connector, single row, 01x02, script generated" (at 77.47 107.95 0) (hide yes) (show_name no) (do_not_autoplace no) (effects (font (size 1.27 1.27))))
  (pin "2")
  (pin "1"))
 (symbol
  (lib_id "Device:R")
  (at 82.55 77.47 90)
  (unit 1)
  (body_style 1)
  (exclude_from_sim no)
  (in_bom yes)
  (on_board yes)
  (in_pos_files yes)
  (dnp no)
  (property "Reference" "R1" (at 81.2799 73.66 0) (show_name no) (do_not_autoplace no) (effects (font (size 1.27 1.27)) (justify left)))
  (property "Value" "220" (at 83.8199 74.93 0) (show_name no) (do_not_autoplace no) (effects (font (size 1.27 1.27)) (justify left)))
  (property "Footprint" "Resistor_THT:R_Axial_DIN0207_L6.3mm_D2.5mm_P10.16mm_Horizontal" (at 82.55 79.248 90) (hide yes) (show_name no) (do_not_autoplace no) (effects (font (size 1.27 1.27))))
  (property "Datasheet" "" (at 82.55 77.47 0) (hide yes) (show_name no) (do_not_autoplace no) (effects (font (size 1.27 1.27))))
  (property "Description" "Resistor" (at 82.55 77.47 0) (hide yes) (show_name no) (do_not_autoplace no) (effects (font (size 1.27 1.27))))
  (pin "2")
  (pin "1"))
 (symbol
  (lib_id "Connector:Conn_01x07_Pin")
  (at 96.52 80.01 0)
  (unit 1)
  (body_style 1)
  (exclude_from_sim no)
  (in_bom yes)
  (on_board yes)
  (in_pos_files yes)
  (dnp no)
  (fields_autoplaced yes)
  (property "Reference" "XIAO_LEFT1" (at 97.155 67.31 0) (show_name no) (do_not_autoplace no) (effects (font (size 1.27 1.27))))
  (property "Value" "Conn_01x07_Pin" (at 97.155 69.85 0) (show_name no) (do_not_autoplace no) (effects (font (size 1.27 1.27))))
  (property "Footprint" "Connector_PinHeader_2.54mm:PinHeader_1x07_P2.54mm_Vertical" (at 96.52 80.01 0) (hide yes) (show_name no) (do_not_autoplace no) (effects (font (size 1.27 1.27))))
  (property "Datasheet" "" (at 96.52 80.01 0) (hide yes) (show_name no) (do_not_autoplace no) (effects (font (size 1.27 1.27))))
  (property "Description" "Generic connector, single row, 01x07, script generated" (at 96.52 80.01 0) (hide yes) (show_name no) (do_not_autoplace no) (effects (font (size 1.27 1.27))))
  (pin "3")
  (pin "5")
  (pin "4")
  (pin "2")
  (pin "7")
  (pin "1")
  (pin "6"))
 (symbol
  (lib_id "Connector:Conn_01x04_Pin")
  (at 151.13 76.2 0)
  (unit 1)
  (body_style 1)
  (exclude_from_sim no)
  (in_bom yes)
  (on_board yes)
  (in_pos_files yes)
  (dnp no)
  (fields_autoplaced yes)
  (property "Reference" "RFID1" (at 151.765 68.58 0) (show_name no) (do_not_autoplace no) (effects (font (size 1.27 1.27))))
  (property "Value" "Conn_01x04_Pin" (at 151.765 71.12 0) (show_name no) (do_not_autoplace no) (effects (font (size 1.27 1.27))))
  (property "Footprint" "Connector_PinHeader_2.54mm:PinHeader_1x04_P2.54mm_Vertical" (at 151.13 76.2 0) (hide yes) (show_name no) (do_not_autoplace no) (effects (font (size 1.27 1.27))))
  (property "Datasheet" "" (at 151.13 76.2 0) (hide yes) (show_name no) (do_not_autoplace no) (effects (font (size 1.27 1.27))))
  (property "Description" "Generic connector, single row, 01x04, script generated" (at 151.13 76.2 0) (hide yes) (show_name no) (do_not_autoplace no) (effects (font (size 1.27 1.27))))
  (pin "3")
  (pin "4")
  (pin "1")
  (pin "2"))
 (symbol
  (lib_id "power:GND")
  (at 130.81 76.2 90)
  (unit 1)
  (body_style 1)
  (exclude_from_sim no)
  (in_bom yes)
  (on_board yes)
  (in_pos_files yes)
  (dnp no)
  (fields_autoplaced yes)
  (property "Reference" "#PWR01" (at 137.16 76.2 0) (hide yes) (show_name no) (do_not_autoplace no) (effects (font (size 1.27 1.27))))
  (property "Value" "GND" (at 134.62 76.1999 90) (show_name no) (do_not_autoplace no) (effects (font (size 1.27 1.27)) (justify right)))
  (property "Footprint" "" (at 130.81 76.2 0) (hide yes) (show_name no) (do_not_autoplace no) (effects (font (size 1.27 1.27))))
  (property "Datasheet" "" (at 130.81 76.2 0) (hide yes) (show_name no) (do_not_autoplace no) (effects (font (size 1.27 1.27))))
  (property "Description" "Power symbol creates a global label with name \"GND\" , ground" (at 130.81 76.2 0) (hide yes) (show_name no) (do_not_autoplace no) (effects (font (size 1.27 1.27))))
  (pin "1"))
 (symbol
  (lib_id "Mechanical:MountingHole")
  (at 166.37 125.73 0)
  (unit 1)
  (body_style 1)
  (exclude_from_sim no)
  (in_bom no)
  (on_board yes)
  (in_pos_files yes)
  (dnp no)
  (fields_autoplaced yes)
  (property "Reference" "H4" (at 168.91 124.4599 0) (show_name no) (do_not_autoplace no) (effects (font (size 1.27 1.27)) (justify left)))
  (property "Value" "MountingHole" (at 168.91 126.9999 0) (show_name no) (do_not_autoplace no) (effects (font (size 1.27 1.27)) (justify left)))
  (property "Footprint" "MountingHole:MountingHole_3.2mm_M3_Pad" (at 166.37 125.73 0) (hide yes) (show_name no) (do_not_autoplace no) (effects (font (size 1.27 1.27))))
  (property "Datasheet" "" (at 166.37 125.73 0) (hide yes) (show_name no) (do_not_autoplace no) (effects (font (size 1.27 1.27))))
  (property "Description" "Mounting Hole without connection" (at 166.37 125.73 0) (hide yes) (show_name no) (do_not_autoplace no) (effects (font (size 1.27 1.27)))))
 (sheet_instances
  (path ""
   (page "1")))
 (embedded_fonts no))
